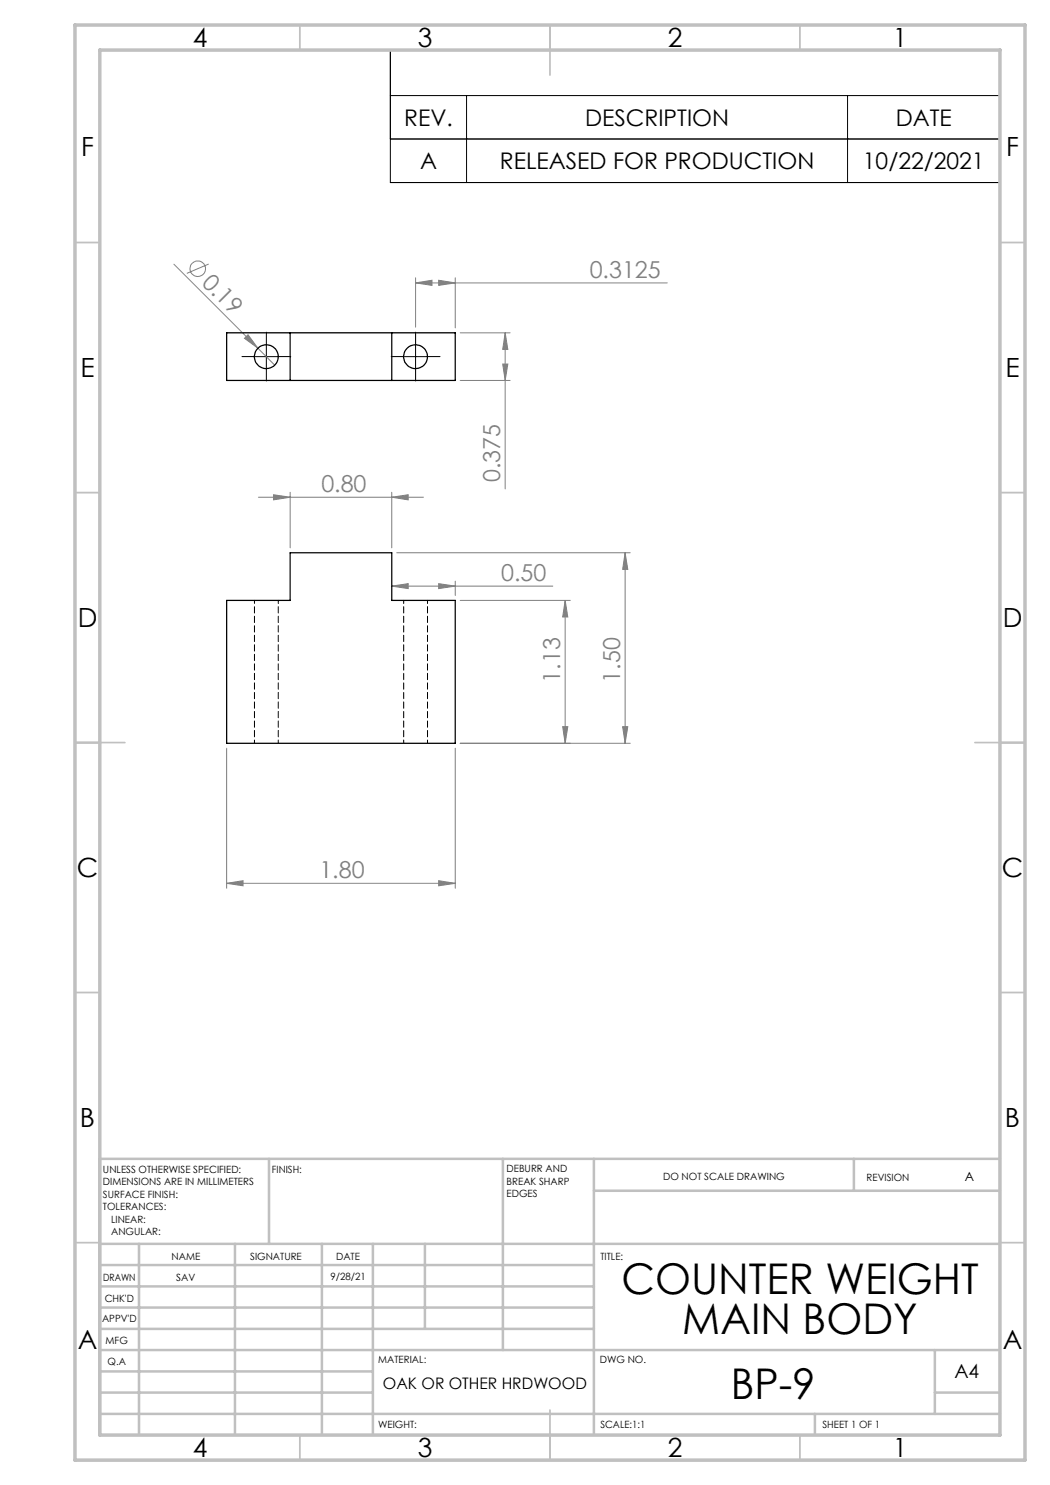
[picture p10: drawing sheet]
<svg xmlns="http://www.w3.org/2000/svg" width="210mm" height="297mm" viewBox="0 0 210 297" stroke-linecap="round" stroke-linejoin="round" font-family="sans-serif">
<g fill="none" stroke="#808080" stroke-width=".2">
<path d="M34.8 52.8l16.8 16.8M41.7 52.8l-4.3 1.9M83.1 55.6v9.8M83.1 56.6h50.4M83.1 56.6l3.3-.5v1zM87.7 56.1l3.4 .5-3.4 .5zM91.1 55.6v10M48.9 67.7l.7-.7 2 2.6zM51.6 69.6l3.3 3.4M92 76.1h10M92 66.6h10M100.5 72.8h1.1l-.6 3.3z"/>
<path d="M101 66.6l.6 3.3h-1.1zM101 66.6v31.2M51.7 99.4h33M54.7 99l3.3 .4-3.3 .6zM58 98.5v11.1M78.4 98.5v11.1M78.4 99.4l3.2-.4v1zM78.4 117.2h32.2M78.4 117.2l3.2-.5v1zM79.3 110.6h46.7M87.7 116.7l3.4 .5-3.4 .5zM91.1 116.2v2.9"/>
<path d="M125 110.6v38.1M125 110.6l.6 3.3h-1.1zM92 120.1h22.1M113 120.1l.6 3.3h-1.1zM113 120.1v28.6M45.3 149.6v28.1M91.1 149.6v28.1M92 148.7h34M112.5 145.3h1.1l-.6 3.4zM124.5 145.3h1.1l-.6 3.4zM45.3 176.7h45.8M45.3 176.7l3.3-.6v1.1z"/>
<path d="M87.7 176.1l3.4 .6-3.4 .5z"/>
<circle cx="39.6" cy="53.7" r="1.56"/>
</g>
<path d="M78.1 10h121.9v26.5h-121.9zM78.1 19.1h121.9M93.3 19.1v17.4M169.5 19.1v17.4M200 27.8h-121.9M50.8 71.3h5M53.3 68.8v5M80.6 71.3h5M83.1 68.8v5" fill="none" stroke="#000" stroke-width=".2"/>
<path d="M50.8 71.3h-2.4M53.3 68.8v-2.4M53.3 73.8v2.4M55.8 71.3h2.4M80.6 71.3h-2.4M83.1 68.8v-2.4M83.1 73.8v2.4M85.6 71.3h2.4" fill="none" stroke="#000" stroke-width=".2" stroke-dasharray="15.2 1.3 1.3 1.3"/>
<g fill="none" stroke="#c0c0c0" stroke-width=".35">
<path d="M60 5v5M110 5v10M160 5v5M15 48.5h5M200 48.5h5M15 98.5h5M200 98.5h5M15 148.5h10M195 148.5h10M15 198.5h5M200 198.5h5M15 248.5h5"/>
<path d="M200 248.5h5M60 287v5M110 282v10M160 287v5"/>
</g>
<g fill="none" stroke="#c0c0c0" stroke-width=".5">
<path d="M53.8 231.8v17M100.6 231.8v38.2M118.8 231.8v55.2M118.8 238.2h81.2M170.8 231.8v6.4M200 231.8h-180v55.2M20 248.8h180M20 257.3h98.8M20 253h98.8M27.8 248.8v38.2M47 248.8v38.2M64.4 248.8v38.2"/>
<path d="M74.6 248.8v38.2M85 248.8v17M20 265.8h98.8M20 261.5h98.8M20 278.5h54.6M20 274.3h54.6M20 270h180M187 278.5h13M187 270v12.8M20 282.8h180M163 282.8v4.2"/>
</g>
<path d="M15 5h190v287h-190zM20 10h180v277h-180z" fill="none" stroke="#c0c0c0" stroke-width=".7"/>
<g fill="#808080">
<path d="M48.9 67.7l.7-.7 2 2.6z"/>
<path d="M78.4 117.2l3.2-.5v1zM87.7 116.7l3.4 .5-3.4 .5zM45.3 176.7l3.3-.6v1.1zM87.7 176.1l3.4 .6-3.4 .5zM54.7 99l3.3 .4-3.3 .6zM78.4 99.4l3.2-.4v1zM83.1 56.6l3.3-.5v1zM87.7 56.1l3.4 .5-3.4 .5z"/>
<path d="M100.5 72.8h1.1l-.6 3.3zM101 66.6l.6 3.3h-1.1z"/>
<path d="M124.5 145.3h1.1l-.6 3.4zM125 110.6l.6 3.3h-1.1z"/>
<path d="M113 120.1l.6 3.3h-1.1zM112.5 145.3h1.1l-.6 3.4z"/>
</g>
<g fill="none" stroke="#000" stroke-width=".25">
<path d="M45.3 66.6h45.8v9.5h-45.8zM58 66.6v9.5M78.4 66.6v9.5M45.3 120.1h12.7v-9.5h20.4v9.5h12.7v28.6h-45.8z"/>
<circle cx="53.3" cy="71.3" r="2.38"/>
<circle cx="83.1" cy="71.3" r="2.38"/>
</g>
<path d="M50.9 120.1v28.5M80.7 120.1v28.5M55.7 148.6v-28.5M85.5 148.6v-28.5" fill="none" stroke="#000" stroke-width=".2" stroke-dasharray="1.3 .6" stroke-dashoffset=".6"/>
<g font-size="8.5">
<text x="124.3" y="258.8">COUNTER WEIGHT</text>
<text x="136.5" y="266.9">MAIN BODY</text>
<text x="146.2" y="279.7">BP-9</text>
</g>
<g font-size="5.3">
<text x="38.5" y="9.5">4</text>
<text x="83.5" y="9.5">3</text>
<text x="133.6" y="9.5">2</text>
<text x="178.6" y="9.5">1</text>
<text x="16.2" y="31.2">F</text>
<text x="201.2" y="31.2">F</text>
<text x="16.1" y="75.5">E</text>
<text x="201.1" y="75.5">E</text>
<text x="15.5" y="125.5">D</text>
<text x="200.5" y="125.5">D</text>
<text x="15.4" y="175.5">C</text>
<text x="200.4" y="175.5">C</text>
<text x="16" y="225.5">B</text>
<text x="201" y="225.5">B</text>
<text x="15.5" y="269.8">A</text>
<text x="200.5" y="269.8">A</text>
<text x="38.5" y="291.5">4</text>
<text x="83.5" y="291.5">3</text>
<text x="133.6" y="291.5">2</text>
<text x="178.6" y="291.5">1</text>
</g>
<g font-size="4.7" fill="#808080">
<text x="40.2" y="56.8" transform="rotate(45 40.2 56.8)">0.19</text>
<text x="117.9" y="55.5">0.3125</text>
<text x="64.3" y="98.4">0.80</text>
<text x="100" y="96.5" transform="rotate(-90 100 96.5)">0.375</text>
<text x="100.2" y="116.2">0.50</text>
<text x="112" y="136.6" transform="rotate(-90 112 136.6)">1.13</text>
<text x="124" y="136.6" transform="rotate(-90 124 136.6)">1.50</text>
<text x="63.9" y="175.6">1.80</text>
</g>
<g font-size="4.6">
<text x="80.8" y="25.2">REV.</text>
<text x="117" y="25.2">DESCRIPTION</text>
<text x="179.2" y="25.2">DATE</text>
<text x="84" y="33.9">A</text>
<text x="100" y="33.9">RELEASED FOR PRODUCTION</text>
<text x="172.6" y="33.9">10/22/2021</text>
</g>
<text font-size="3.9" x="190.9" y="275.5">A4</text>
<text font-size="3.2" x="76.6" y="277.9">OAK OR OTHER HRDWOOD</text>
<text font-size="2.5" x="192.9" y="236.1">A</text>
<g font-size="2">
<text x="20.6" y="234.6">UNLESS OTHERWISE SPECIFIED:</text>
<text x="20.6" y="237.1">DIMENSIONS ARE IN MILLIMETERS</text>
<text x="20.6" y="239.6">SURFACE FINISH:</text>
<text x="54.4" y="234.6">FINISH:</text>
<text x="101.3" y="234.5">DEBURR AND</text>
<text x="101.3" y="237">BREAK SHARP</text>
<text x="101.3" y="239.5">EDGES</text>
<text x="132.6" y="236">DO NOT SCALE DRAWING</text>
<text x="173.3" y="236.2">REVISION</text>
<text x="20.6" y="242.1">TOLERANCES:</text>
<text x="22.2" y="244.6">LINEAR:</text>
<text x="22.2" y="247.1">ANGULAR:</text>
<text x="34.3" y="252">NAME</text>
<text x="50" y="251.9">SIGNATURE</text>
<text x="67.2" y="251.9">DATE</text>
<text x="120.1" y="251.9">TITLE:</text>
<text x="20.6" y="256.1">DRAWN</text>
<text x="35.3" y="256.1">SAV</text>
<text x="66.1" y="255.9">9/28/21</text>
<text x="20.9" y="260.3">CHK'D</text>
<text x="20.4" y="264.4">APPV'D</text>
<text x="21.1" y="268.8">MFG</text>
<text x="21.5" y="273">Q.A</text>
<text x="75.6" y="272.5">MATERIAL:</text>
<text x="120" y="272.5">DWG NO.</text>
<text x="75.6" y="285.5">WEIGHT:</text>
<text x="120.1" y="285.6">SCALE:1:1</text>
<text x="164.5" y="285.6">SHEET 1 OF 1</text>
</g>
</svg>
